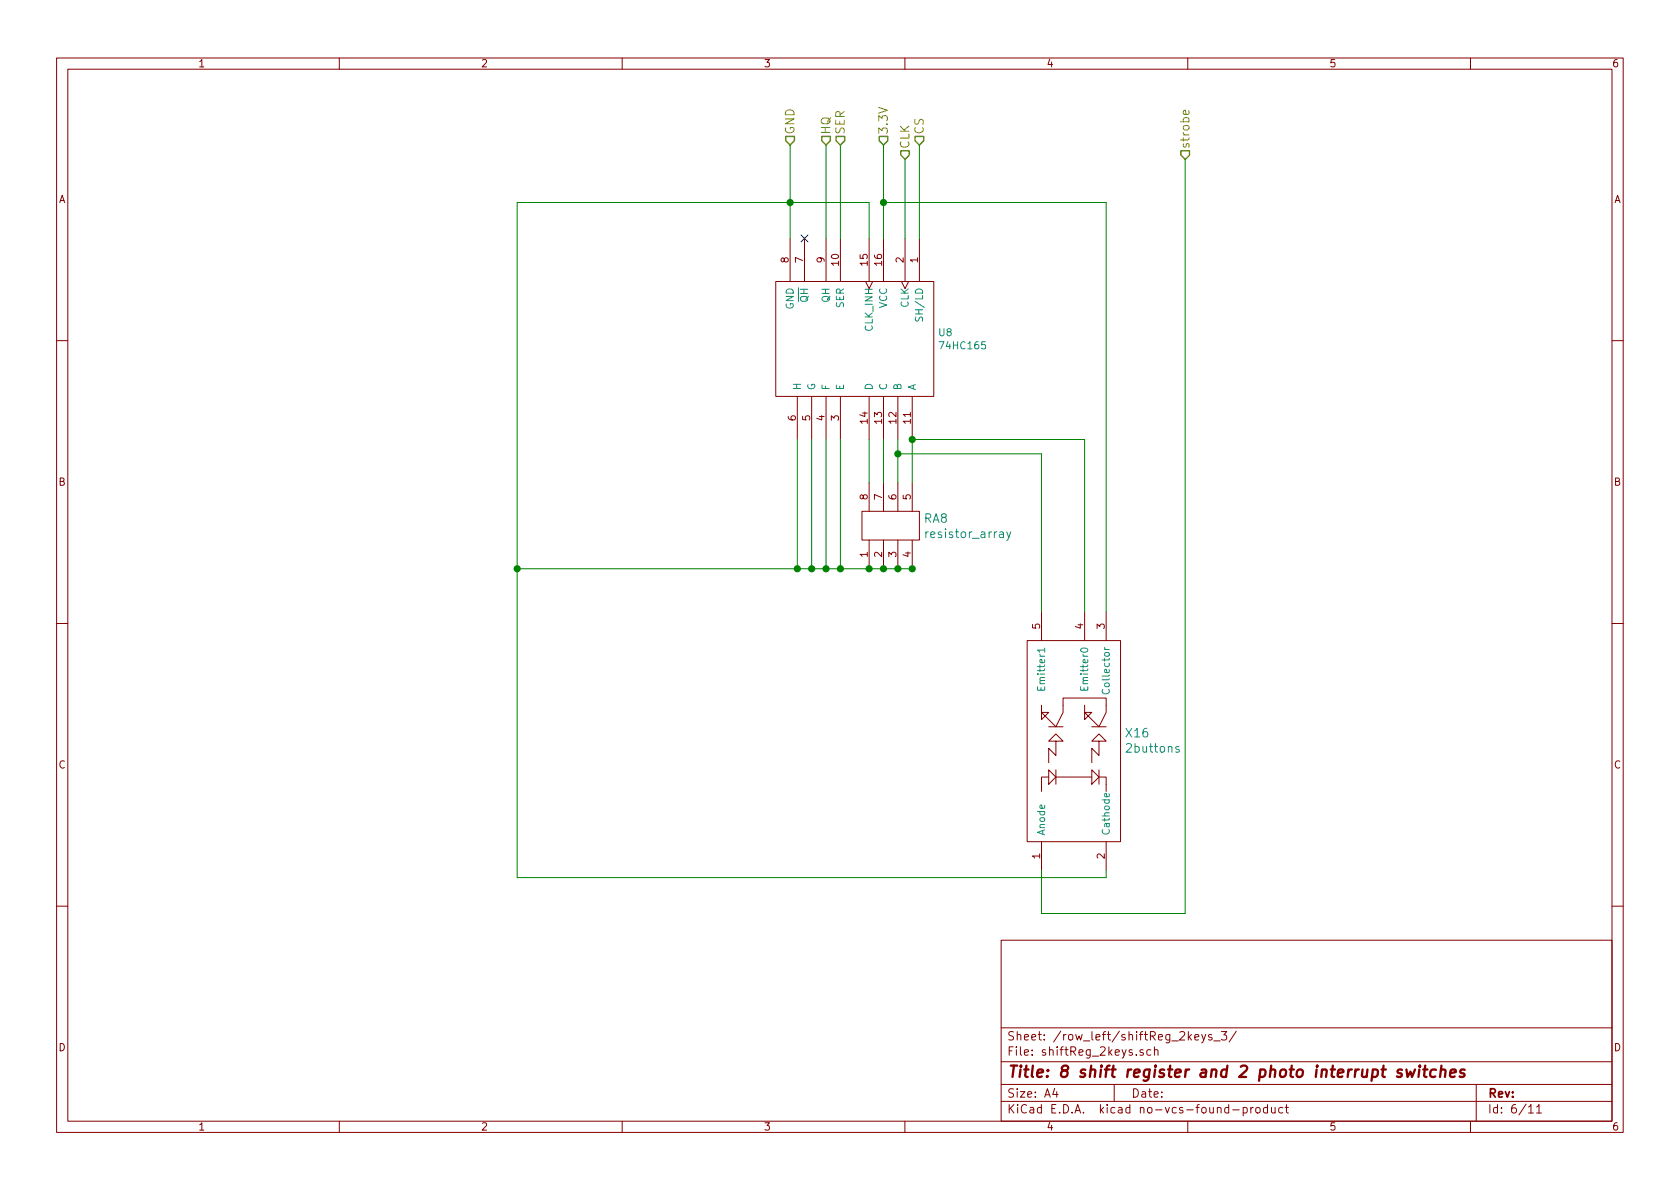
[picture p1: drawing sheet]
EESchema Schematic File Version 2
LIBS:DH_component
LIBS:power
LIBS:device
LIBS:transistors
LIBS:conn
LIBS:linear
LIBS:regul
LIBS:74xx
LIBS:cmos4000
LIBS:adc-dac
LIBS:memory
LIBS:xilinx
LIBS:microcontrollers
LIBS:dsp
LIBS:microchip
LIBS:analog_switches
LIBS:motorola
LIBS:texas
LIBS:intel
LIBS:audio
LIBS:interface
LIBS:digital-audio
LIBS:philips
LIBS:display
LIBS:cypress
LIBS:siliconi
LIBS:opto
LIBS:atmel
LIBS:contrib
LIBS:valves
LIBS:dodohand_PCB-cache
EELAYER 25 0
EELAYER END
$Descr A4 11693 8268
encoding utf-8
Sheet 6 11
Title "8 shift register and 2 photo interrupt switches"
Date ""
Rev ""
Comp ""
Comment1 ""
Comment2 ""
Comment3 ""
Comment4 ""
$EndDescr
Text HLabel 6150 1000 1    60   Input ~ 0
3.3V
Text HLabel 5500 1000 1    60   Input ~ 0
GND
Text HLabel 6400 1000 1    60   Input ~ 0
CS
Text HLabel 6300 1100 1    60   Input ~ 0
CLK
NoConn ~ 5600 1650
$Comp
L 74HC165 U5
U 1 1
P 5950 2350
AR Path="/5809DAC4/58184E06/5809DC59" Ref="U5"  Part="1" 
AR Path="/5809DAC4/580CDBF5/5809DC59" Ref="U6"  Part="1" 
AR Path="/5809DAC4/580F922E/5809DC59" Ref="U7"  Part="1" 
AR Path="/5809DAC4/580FCD1C/5809DC59" Ref="U8"  Part="1" 
AR Path="/580AEA89/58184E06/5809DC59" Ref="U12"  Part="1" 
AR Path="/580AEA89/580CDBF5/5809DC59" Ref="U13"  Part="1" 
AR Path="/580AEA89/580F922E/5809DC59" Ref="U14"  Part="1" 
AR Path="/580AEA89/580FCD1C/5809DC59" Ref="U15"  Part="1" 
F 0 "U8" V 5904 2928 50  0000 L CNN
F 1 "74HC165" V 5995 2928 50  0000 L CNN
F 2 "" H 5950 2350 50  0000 C CNN
F 3 "" H 5950 2350 50  0000 C CNN
	1    5950 2350
	0    1    1    0   
$EndComp
$Comp
L 2keys X4
U 1 1
P 7550 5100
AR Path="/5809DAC4/58184E06/580C1CC7" Ref="X4"  Part="1" 
AR Path="/5809DAC4/580CDBF5/580C1CC7" Ref="X8"  Part="1" 
AR Path="/5809DAC4/580F922E/580C1CC7" Ref="X12"  Part="1" 
AR Path="/5809DAC4/580FCD1C/580C1CC7" Ref="X16"  Part="1" 
AR Path="/580AEA89/58184E06/580C1CC7" Ref="X20"  Part="1" 
AR Path="/580AEA89/580CDBF5/580C1CC7" Ref="X24"  Part="1" 
AR Path="/580AEA89/580F922E/580C1CC7" Ref="X28"  Part="1" 
AR Path="/580AEA89/580FCD1C/580C1CC7" Ref="X32"  Part="1" 
F 0 "X16" V 7553 4822 60  0000 R CNN
F 1 "2buttons" V 7447 4822 60  0000 R CNN
F 2 "" H 7550 5100 60  0000 C CNN
F 3 "" H 7550 5100 60  0000 C CNN
	1    7550 5100
	0    -1   -1   0   
$EndComp
$Comp
L resistor_array RA2
U 1 1
P 6200 3650
AR Path="/5809DAC4/58184E06/580C3691" Ref="RA2"  Part="1" 
AR Path="/5809DAC4/580CDBF5/580C3691" Ref="RA4"  Part="1" 
AR Path="/5809DAC4/580F922E/580C3691" Ref="RA6"  Part="1" 
AR Path="/5809DAC4/580FCD1C/580C3691" Ref="RA8"  Part="1" 
AR Path="/580AEA89/58184E06/580C3691" Ref="RA10"  Part="1" 
AR Path="/580AEA89/580CDBF5/580C3691" Ref="RA12"  Part="1" 
AR Path="/580AEA89/580F922E/580C3691" Ref="RA14"  Part="1" 
AR Path="/580AEA89/580FCD1C/580C3691" Ref="RA16"  Part="1" 
F 0 "RA8" H 6428 3703 60  0000 L CNN
F 1 "resistor_array" H 6428 3597 60  0000 L CNN
F 2 "" H 6200 3650 60  0001 C CNN
F 3 "" H 6200 3650 60  0001 C CNN
	1    6200 3650
	1    0    0    -1  
$EndComp
Connection ~ 6150 1400
Wire Wire Line
	7700 1400 7700 4250
Wire Wire Line
	6150 1400 7700 1400
Wire Wire Line
	7250 6350 7250 6050
Connection ~ 3600 3950
Wire Wire Line
	7700 6100 7700 6050
Wire Wire Line
	3600 6100 7700 6100
Connection ~ 6350 3050
Wire Wire Line
	7550 3050 6350 3050
Wire Wire Line
	7550 4250 7550 3050
Connection ~ 6250 3150
Wire Wire Line
	7250 3150 6250 3150
Wire Wire Line
	7250 4250 7250 3150
Wire Wire Line
	6350 3050 6350 3350
Wire Wire Line
	6250 3050 6250 3350
Wire Wire Line
	6150 3050 6150 3350
Wire Wire Line
	6050 3350 6050 3050
Connection ~ 5550 3950
Connection ~ 5650 3950
Connection ~ 5750 3950
Connection ~ 5850 3950
Connection ~ 6050 3950
Connection ~ 6150 3950
Connection ~ 6250 3950
Connection ~ 6350 3950
Wire Wire Line
	3600 3950 6350 3950
Wire Wire Line
	3600 1400 3600 6100
Wire Wire Line
	5750 1650 5750 1000
Wire Wire Line
	6150 1000 6150 1650
Wire Wire Line
	5500 1000 5500 1650
Connection ~ 5500 1400
Wire Wire Line
	3600 1400 6050 1400
Text HLabel 8250 1100 1    60   Input ~ 0
strobe
Wire Wire Line
	6400 1000 6400 1650
Wire Wire Line
	6300 1100 6300 1650
Wire Wire Line
	6050 1400 6050 1650
Text HLabel 5750 1000 1    60   Input ~ 0
HQ
Wire Wire Line
	5850 1650 5850 1000
Text HLabel 5850 1000 1    60   Input ~ 0
SER
Wire Wire Line
	8250 6350 8250 1100
Wire Wire Line
	8250 6350 7250 6350
Wire Wire Line
	5850 3050 5850 3950
Wire Wire Line
	5750 3050 5750 3950
Wire Wire Line
	5650 3050 5650 3950
Wire Wire Line
	5550 3050 5550 3950
$EndSCHEMATC
